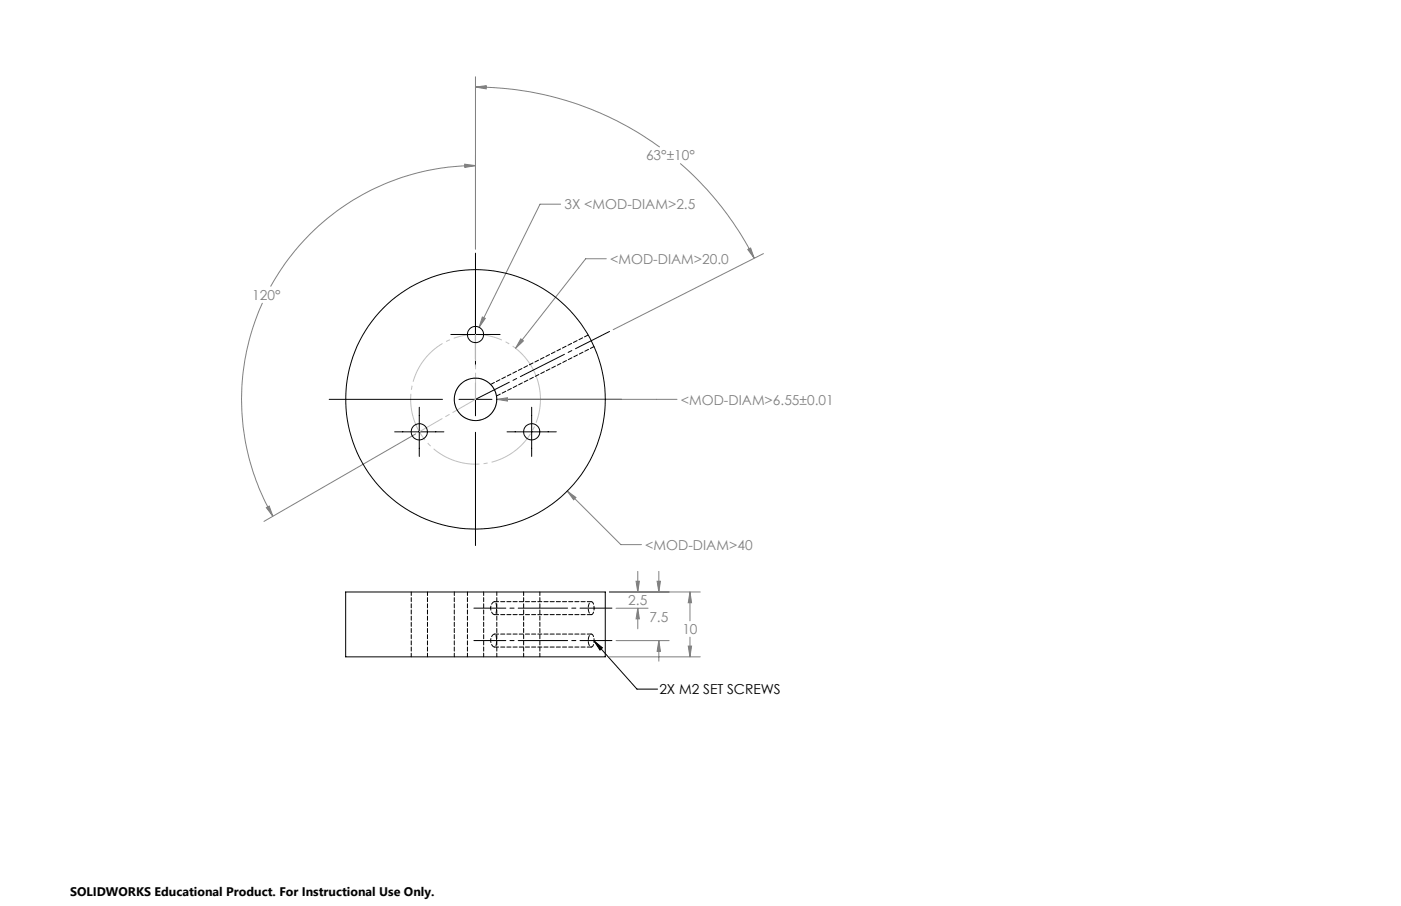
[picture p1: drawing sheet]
<svg xmlns="http://www.w3.org/2000/svg" width="432mm" height="279mm" viewBox="0 0 432 279" stroke-linecap="round" stroke-linejoin="round" font-family="sans-serif">
<g fill="none" stroke="#000" stroke-width=".31">
<path d="M146.5 78.1v34.9M139 103.2h15.1M146.5 118.1v10.1M101.5 123.2h34.9M121.6 133.2h15.2M129.2 125.6v15.2M141.5 123.2h10.1M146.5 133.3v34.9M156.3 133.2h15.1M156.7 123.2h34.9M163.9 125.6v15.2M183.1 197.7l13.2 14.8h6.4"/>
<path d="M183.1 197.7l2.6 2.1-.8 .7z"/>
</g>
<g fill="none" stroke="#808080" stroke-width=".31">
<path d="M146.5 26.8l3.4-.4v1zM146.5 26.8a96.7 96.7 0 0 1 56.8 18.6M146.5 23.7v53.1M143.2 50.6l3.3 .5-3.2 .5zM146.5 51.1a72.2 72.2 0 0 0-63.1 37.3M209.7 50.4a95.5 95.5 0 0 1 22.7 29.2M172.8 63h-6.4l-18.7 37.9M186.9 79.8h-6.4l-21.6 27.6M230.5 76.9l.9-.4 1 3.1zM235.3 78.2l-46.3 23.5M80.9 93.4a72.1 72.1 0 0 0 3.2 65.8M148.7 97.8l.9 .4-1.9 2.7z"/>
<path d="M160.5 104.5l.8 .6-2.4 2.3zM128.1 133.8l-46.7 27M153.1 123.2l3.3-.5v1zM153.1 123.2h55.6M82.1 156.6l.9-.5 1.1 3.1zM174.8 151.4l2.7 2-.7 .7zM174.8 151.4l16.5 16.6h6.4M196 179.2h1.1l-.5 3.4zM196.6 176.2v6.4M202.5 179.2h1.1l-.5 3.4zM203.1 176.2v6.4M187.8 182.6h28"/>
<path d="M189.9 187.6h9.8M189.9 197.6h16.3M196.6 187.6l.5 3.3h-1.1zM196.6 187.6v6.3M203.1 197.6l.5 3.3h-1.1zM203.1 197.6v6.3M212.1 199.2h1l-.4 3.4zM212.7 182.6l.4 3.3h-1zM212.7 182.6v8.9M212.7 196.5v6.1M187.8 202.6h28"/>
</g>
<path d="M165.7 117.3a20 20 0 0 0-33.5-8.1 20 20 0 0 0 9 33.2 20 20 0 0 0 24.8-23.9l-.3-1.2" fill="none" stroke="#c0c0c0" stroke-width=".31" stroke-dasharray="15.2 1.3 1.3 1.3" stroke-dashoffset="1.9" stroke-linecap="butt"/>
<path d="M152.8 121.2a6.5 6.5 0 0 0-10.9-2.6 6.5 6.5 0 0 0 3 10.9 6.5 6.5 0 0 0 8-7.9l-.1-.4" fill="none" stroke="#c0c0c0" stroke-width=".31" stroke-dasharray="15.2 1.3 1.3 1.3" stroke-dashoffset="6.1" stroke-linecap="butt"/>
<path d="M146.5 123.2l41.4-21" fill="none" stroke="#000" stroke-width=".31" stroke-dasharray="15.2 1.3 1.3 1.3" stroke-dashoffset="3.5"/>
<path d="M146.1 187.5h42.5M146.1 197.5h42.5" fill="none" stroke="#000" stroke-width=".31" stroke-dasharray="15.2 1.3 1.3 1.3" stroke-dashoffset="5.4"/>
<path d="M146.6 123.1l-17.4 10M146.6 123.1v-20" fill="none" stroke="#c0c0c0" stroke-width=".31" stroke-dasharray="15.2 1.3 1.3 1.3" stroke-dashoffset="7.1"/>
<path d="M183.1 197.7l2.6 2.1-.8 .7z" fill="#000"/>
<g fill="#808080">
<path d="M160.5 104.5l-1.6 2.9 2.4-2.3zM153.1 123.2l3.3 .5v-1zM143.2 50.6l3.3 .5-3.2 .5zM82.1 156.6l.9-.5 1.1 3.1z"/>
<path d="M174.8 151.4l2 2.7 .7-.7zM148.7 97.8l-1 3.1 1.9-2.7zM230.5 76.9l.9-.4 1 3.1zM146.5 26.8l3.4-.4v1zM212.1 199.2h1l-.4 3.4zM212.7 182.6l.4 3.3h-1zM196 179.2h1.1l-.5 3.4zM196.6 187.6l.5 3.3h-1.1zM202.5 179.2h1.1l-.5 3.4zM203.1 197.6l.5 3.3h-1.1z"/>
</g>
<g fill="none" stroke="#000" stroke-width=".31">
<path d="M106.5 182.6h80v20h-80z"/>
<circle cx="146.5" cy="103.2" r="2.51"/>
<circle cx="129.2" cy="133.2" r="2.5"/>
<circle cx="146.5" cy="123.2" r="40"/>
<circle cx="146.5" cy="123.2" r="6.6"/>
<circle cx="163.9" cy="133.2" r="2.5"/>
</g>
<path d="M181.3 103.3l-30.1 15.2M153 122.1l30.1-15.2M152.4 199.5h29.8M152.4 189.5h29.8M182.3 195.5h-29.9M182.3 185.5h-29.9" fill="none" stroke="#000" stroke-width=".31" stroke-dasharray="1.3 .6"/>
<path d="M183.1 187.5a1.4 1.4 0 0 1-1.1 2 2.75 2.75 0 0 1 .3-4 1.71 1.71 0 0 1 .8 2M183.1 197.5a1.4 1.4 0 0 1-1.1 2 2.75 2.75 0 0 1 .3-4 1.71 1.71 0 0 1 .8 2" fill="none" stroke="#000" stroke-width=".31" stroke-dasharray="1.3 .6" stroke-dashoffset=".7"/>
<path d="M151.2 187.5a1.63 1.63 0 0 0 1.4 2 4.7 4.7 0 0 0 0-3.9 1.54 1.54 0 0 0-1.4 1.9M151.2 197.5a1.63 1.63 0 0 0 1.4 2 4.7 4.7 0 0 0 0-3.9 1.54 1.54 0 0 0-1.4 1.9" fill="none" stroke="#000" stroke-width=".31" stroke-dasharray="1.3 .6" stroke-dashoffset=".6"/>
<path d="M126.7 182.5v20M140 182.5v20M144.1 182.5v20M161.4 182.5v20M131.8 202.5v-20M149.1 202.5v-20M153.1 202.5v-20M166.4 202.5v-20" fill="none" stroke="#000" stroke-width=".31" stroke-dasharray="1.3 .6" stroke-dashoffset=".2"/>
<g font-size="4.2" fill="#808080">
<text x="199.1" y="49.5">63°±10°</text>
<text x="174" y="64.5">3X &lt;MOD-DIAM&gt;2.5</text>
<text x="188.1" y="81.4">&lt;MOD-DIAM&gt;20.0</text>
<text x="77.7" y="92.5">120°</text>
<text x="209.9" y="124.7">&lt;MOD-DIAM&gt;6.55±0.01</text>
<text x="198.9" y="169.5">&lt;MOD-DIAM&gt;40</text>
<text x="193.6" y="186.5">2.5</text>
<text x="200.1" y="191.7">7.5</text>
<text x="210.3" y="195.6">10</text>
</g>
<text font-size="4.2" x="203.2" y="214.1">2X M2 SET SCREWS</text>
<text font-size="3.8" x="21.6" y="276.3">SOLIDWORKS Educational Product. For Instructional Use Only.</text>
</svg>
